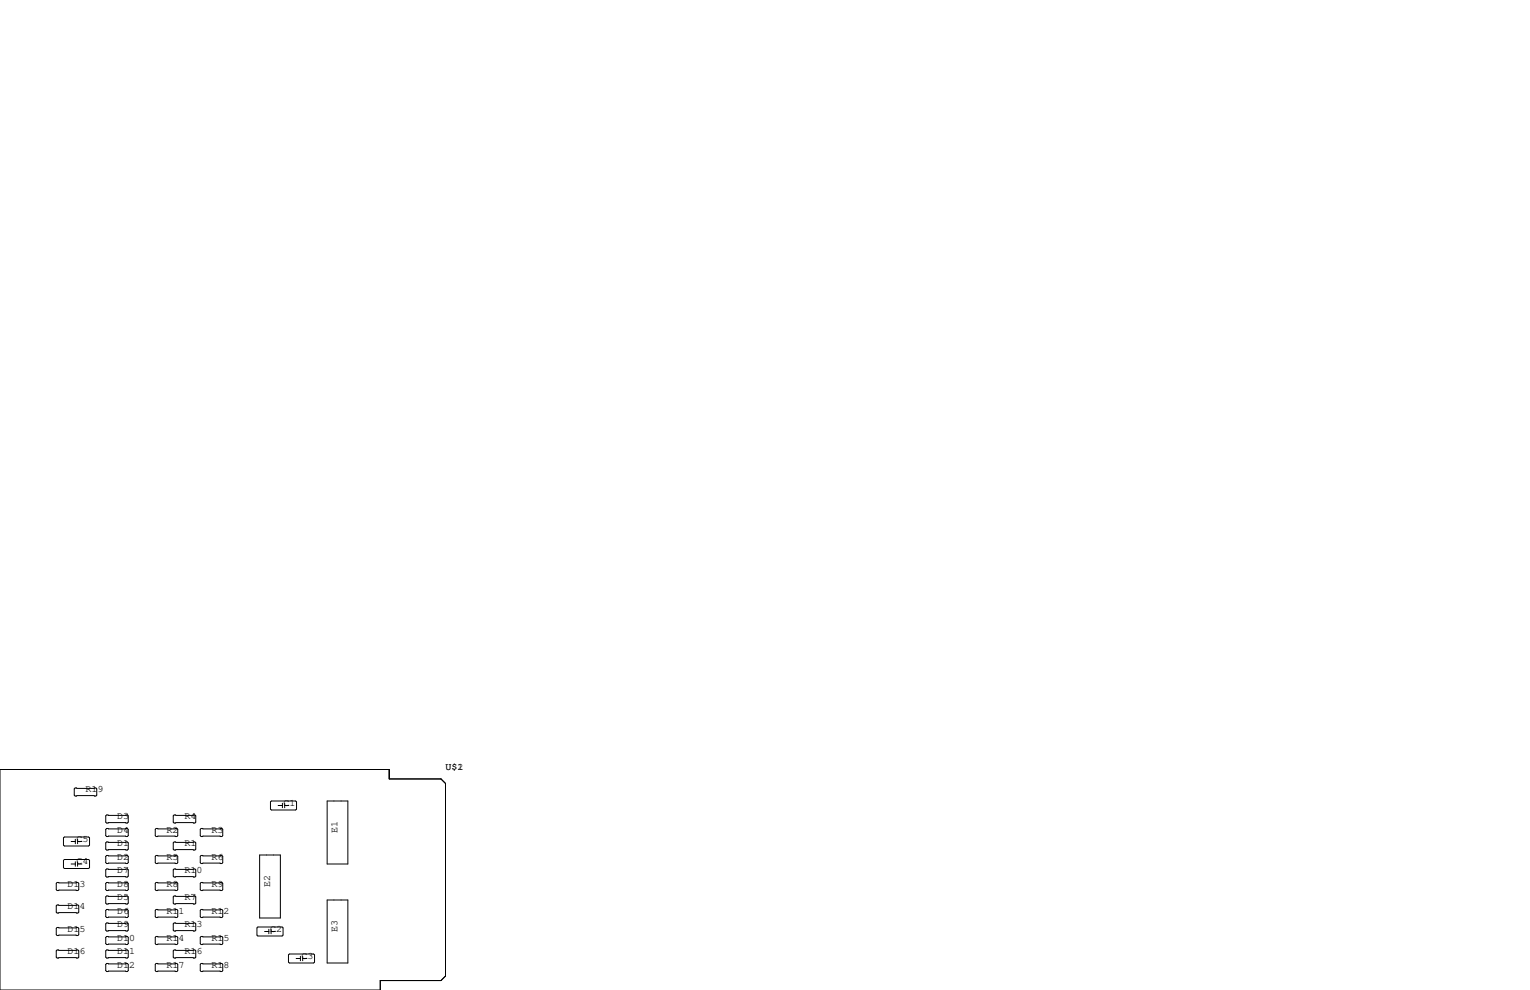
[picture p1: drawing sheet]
<svg xmlns="http://www.w3.org/2000/svg" width="432mm" height="279mm" viewBox="0 0 432 279" stroke-linecap="round" stroke-linejoin="round" font-family="sans-serif">
<g fill="none" stroke="#000" stroke-width=".28">
<path d="M0 217.2h109.9v2.6h14.6l1.2 1.3v54.4l-1.2 1.2h-17.2v2.7h-107.3zM18.2 236.2h6.8l.3 .3v2l-.3 .3h-6.8l-.3-.3v-2zM20.1 237.5h1.2M21.2 222.4h5.9l.2 .2v1.8l-.2 .3h-5.9l-.2-.3v-1.8zM21.3 236.9v1.2M21.9 236.9v1.2M21.9 237.5h1.2M30.1 237.6h5.8l.3 .3v1.7l-.3 .3h-5.8l-.3-.3v-1.7zM30.1 233.8h5.8l.3 .3v1.7l-.3 .3h-5.8l-.3-.3v-1.7zM30.1 230h5.8l.3 .3v1.7l-.3 .3h-5.8l-.3-.3v-1.7zM44.1 233.8h5.8l.3 .3v1.7l-.3 .3h-5.8l-.3-.3v-1.7zM49.1 237.6h5.9l.2 .3v1.7l-.2 .3h-5.9l-.2-.3v-1.7z"/>
<path d="M49.1 230h5.9l.2 .3v1.7l-.2 .3h-5.9l-.2-.3v-1.7zM56.8 233.8h5.8l.3 .3v1.7l-.3 .3h-5.8l-.3-.3v-1.7zM76.6 226.1h6.8l.3 .2v2l-.3 .3h-6.8l-.3-.3v-2zM78.5 227.3h1.2M79.7 226.7v1.3M80.3 227.3h1.2M80.3 226.7v1.3M92.3 226.1h5.9v17.7h-5.9zM16.1 255.4h5.9l.2 .3v1.7l-.2 .3h-5.9l-.2-.3v-1.7zM16.1 249h5.9l.2 .3v1.8l-.2 .2h-5.9l-.2-.2v-1.8zM18.2 242.6h6.8l.3 .2v2.1l-.3 .2h-6.8l-.3-.2v-2.1zM20.1 243.8h1.2"/>
<path d="M21.3 243.2v1.3M21.9 243.8h1.2M21.9 243.2v1.3M30.1 256.7h5.8l.3 .2v1.8l-.3 .3h-5.8l-.3-.3v-1.8zM30.1 241.4h5.8l.3 .3v1.8l-.3 .2h-5.8l-.3-.2v-1.8zM30.1 245.2h5.8l.3 .3v1.8l-.3 .2h-5.8l-.3-.2v-1.8zM30.1 249h5.8l.3 .3v1.8l-.3 .2h-5.8l-.3-.2v-1.8zM30.1 252.9h5.8l.3 .2v1.8l-.3 .2h-5.8l-.3-.2v-1.8zM43.8 249.3l.3-.3h5.8l.3 .3v1.8l-.3 .2h-5.8l-.3-.2zM43.8 256.9l.3-.2h5.8l.3 .2v1.8l-.3 .3h-5.8l-.3-.3zM44.1 241.4h5.8l.3 .3v1.8l-.3 .2h-5.8l-.3-.2v-1.8zM48.9 245.5l.2-.3h5.9l.2 .3v1.8l-.2 .2h-5.9l-.2-.2z"/>
<path d="M48.9 253.1l.2-.2h5.9l.2 .2v1.8l-.2 .2h-5.9l-.2-.2zM56.5 249.3l.3-.3h5.8l.3 .3v1.8l-.3 .2h-5.8l-.3-.2zM56.5 256.9l.3-.2h5.8l.3 .2v1.8l-.3 .3h-5.8l-.3-.3zM56.8 241.4h5.8l.3 .3v1.8l-.3 .2h-5.8l-.3-.2v-1.8zM73.3 241.3h5.8v17.8h-5.8zM92.3 254h5.9v17.8h-5.9zM15.9 262l.2-.3h5.9l.2 .3v1.8l-.2 .2h-5.9l-.2-.2zM15.9 268.4l.2-.3h5.9l.2 .3v1.7l-.2 .3h-5.9l-.2-.3zM30.1 260.5h5.8l.3 .2v1.8l-.3 .3h-5.8l-.3-.3v-1.8zM30.1 264.3h5.8l.3 .2v1.8l-.3 .3h-5.8l-.3-.3v-1.8zM30.1 268.1h5.8l.3 .3v1.7l-.3 .3h-5.8l-.3-.3v-1.7zM30.1 271.9h5.8l.3 .3v1.7l-.3 .3h-5.8l-.3-.3v-1.7z"/>
<path d="M43.8 264.5l.3-.2h5.8l.3 .2v1.8l-.3 .3h-5.8l-.3-.3zM43.8 272.2l.3-.3h5.8l.3 .3v1.7l-.3 .3h-5.8l-.3-.3zM48.9 260.7l.2-.2h5.9l.2 .2v1.8l-.2 .3h-5.9l-.2-.3zM48.9 268.4l.2-.3h5.9l.2 .3v1.7l-.2 .3h-5.9l-.2-.3zM56.5 264.5l.3-.2h5.8l.3 .2v1.8l-.3 .3h-5.8l-.3-.3zM56.5 272.2l.3-.3h5.8l.3 .3v1.7l-.3 .3h-5.8l-.3-.3zM72.5 261.9l.3-.3h6.8l.3 .3v2l-.3 .3h-6.8l-.3-.3zM74.7 262.9h1.2M75.9 262.3v1.2M76.5 262.3v1.2M76.5 262.9h1.2M81.4 269.5l.3-.3h6.8l.3 .3v2l-.3 .3h-6.8l-.3-.3z"/>
<path d="M83.6 270.5h1.2M84.8 269.9v1.2M85.4 270.5h1.2M85.4 269.9v1.2"/>
</g>
<g font-size="2.8">
<text x="125.7" y="217.2">U$1</text>
<text x="129.1" y="217.2">2</text>
<text x="24.1" y="223.5">R19</text>
<text x="80" y="227.3">C1</text>
<text x="33" y="231.1">D3</text>
<text x="52.1" y="231.1">R4</text>
<text x="21.6" y="237.5">C5</text>
<text x="33" y="238.8">D1</text>
<text x="33" y="234.9">D4</text>
<text x="47" y="234.9">R2</text>
<text x="52.1" y="238.8">R1</text>
<text x="59.7" y="234.9">R3</text>
<text x="95.2" y="234.9" transform="rotate(-90 95.2 234.9)">E1</text>
<text x="21.6" y="243.8">C4</text>
<text x="33" y="242.6">D2</text>
<text x="47" y="242.6">R5</text>
<text x="59.7" y="242.6">R6</text>
<text x="19" y="250.2">D13</text>
<text x="33" y="246.4">D7</text>
<text x="33" y="250.2">D8</text>
<text x="47" y="250.2">R8</text>
<text x="52.1" y="246.4">R10</text>
<text x="59.7" y="250.2">R9</text>
<text x="76.2" y="250.2" transform="rotate(-90 76.2 250.2)">E2</text>
<text x="19" y="256.5">D14</text>
<text x="33" y="254">D5</text>
<text x="33" y="257.8">D6</text>
<text x="47" y="257.8">R11</text>
<text x="52.1" y="254">R7</text>
<text x="59.7" y="257.8">R12</text>
<text x="19" y="262.9">D15</text>
<text x="33" y="261.6">D9</text>
<text x="52.1" y="261.6">R13</text>
<text x="76.2" y="262.9">C2</text>
<text x="95.2" y="262.9" transform="rotate(-90 95.2 262.9)">E3</text>
<text x="19" y="269.2">D16</text>
<text x="33" y="265.4">D10</text>
<text x="33" y="269.2">D11</text>
<text x="47" y="265.4">R14</text>
<text x="52.1" y="269.2">R16</text>
<text x="59.7" y="265.4">R15</text>
<text x="33" y="273">D12</text>
<text x="47" y="273">R17</text>
<text x="59.7" y="273">R18</text>
<text x="85.1" y="270.5">C3</text>
</g>
</svg>
